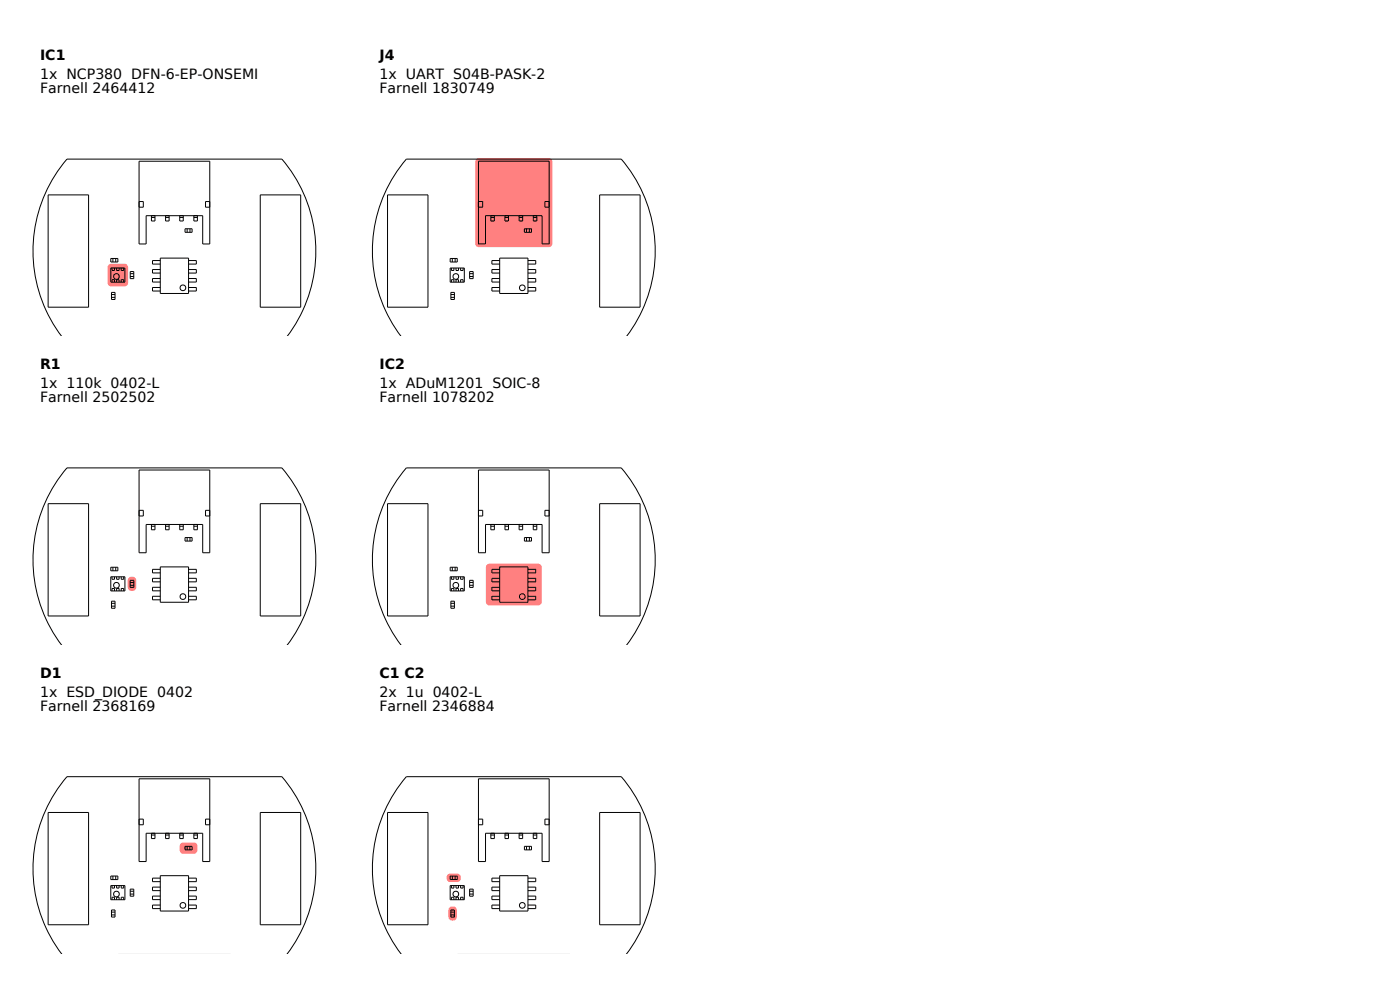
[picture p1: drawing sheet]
<svg xmlns="http://www.w3.org/2000/svg" width="297mm" height="210mm" viewBox="0 0 297 210" stroke-linecap="round" stroke-linejoin="round" font-family="sans-serif">
<path d="M23 56.2l.6-.2h2.8a.75 .75 0 0 1 .8 .7v3.3a.75 .75 0 0 1-.8 .8h-2.8a.75 .75 0 0 1-.8-.8v-3.3z" fill="#ff8080"/>
<g fill="none" stroke="#000" stroke-width=".21">
<path d="M29.5 34.2h15v17.6h-1.5v-6h-12v6h-1.5zM10.2 41.3h8.6v23.9h-8.6zM23.5 54.8h1.5v.8h-1.5zM23.5 56.9h3v3h-3zM23.8 56.9v.5h.5v-.5M23.8 59.9v-.6h.5v.6M24 54.8v.8M24.6 54.8v.8M24.7 59.9v-.6h.6v.6M24.7 56.9v.5h.6v-.5M25.7 59.9v-.6h.5v.6M25.7 56.9v.5h.5v-.5"/>
<path d="M27.6 57.6h.8v1.5h-.8zM27.6 58.7h.8M27.6 58.1h.8M29.5 42.8h.9v1.2h-.9M32.1 45.8v1.1h.8v-1.1M32.1 46.1h.8M34 54.8h6v7.5h-6zM34 59.1h-1.6v.7h1.6M34 57.2h-1.6v.7h1.6M34 55.3h-1.6v.7h1.6M35.1 45.8v1.1h.8v-1.1M35.1 46.1h.8"/>
<path d="M38.1 45.8v1.1h.8v-1.1M38.1 46.1h.8M39.3 48.5h1.5v.8h-1.5zM39.7 48.5v.8M40 55.3h1.7v.7h-1.7M40 57.2h1.7v.7h-1.7M40 59.1h1.7v.7h-1.7M40.3 48.5v.8M41.1 45.8v1.1h.8v-1.1M41.1 46.1h.8M44.5 42.8h-.9v1.2h.9M55.2 41.3h8.6v23.9h-8.6z"/>
<path d="M13.1 71.3a30 30 0 0 1 1.1-37.5h45.6a30 30 0 0 1 1.2 37.5M23.7 62h.7v1.5h-.7zM23.7 62.5h.7M23.7 63.1h.7M34 61h-1.6v.7h1.6M40 61h1.7v.7h-1.7"/>
<circle cx="24.7" cy="58.7" r=".6"/>
<circle cx="38.8" cy="61.1" r=".6"/>
</g>
<path d="M27.3 122.6l.6-.2a.83 .83 0 0 1 1 .7v1.5a.91 .91 0 0 1-.9 .8 .91 .91 0 0 1-.9-.8v-1.5z" fill="#ff8080"/>
<g fill="none" stroke="#000" stroke-width=".21">
<path d="M29.5 99.7h15v17.6h-1.5v-6h-12v6h-1.5zM10.2 106.9h8.6v23.8h-8.6zM29.5 108.3h.9v1.2h-.9M32.1 111.3v1.1h.8v-1.1M32.1 111.6h.8M35.1 111.3v1.1h.8v-1.1M35.1 111.6h.8M38.1 111.3v1.1h.8v-1.1M38.1 111.6h.8M39.3 114h1.5v.8h-1.5zM39.7 114v.8M40.3 114v.8"/>
<path d="M41.1 111.3v1.1h.8v-1.1M41.1 111.6h.8M44.5 108.3h-.9v1.2h.9M55.2 106.9h8.6v23.8h-8.6zM13.1 136.8a30 30 0 0 1 1.1-37.5h45.6a30 30 0 0 1 1.2 37.5M23.5 120.3h1.5v.8h-1.5zM23.5 122.4h3v3h-3zM23.7 127.5h.7v1.5h-.7zM23.7 128h.7M23.7 128.6h.7M23.8 122.4v.5h.5v-.5M23.8 125.4v-.6h.5v.6"/>
<path d="M24 120.3v.8M24.6 120.3v.8M24.7 125.4v-.6h.6v.6M24.7 122.4v.5h.6v-.5M25.7 125.4v-.6h.5v.6M25.7 122.4v.5h.5v-.5M27.6 123.1h.8v1.5h-.8zM27.6 124.2h.8M27.6 123.6h.8M34 120.3h6v7.5h-6zM34 126.5h-1.6v.7h1.6M34 124.6h-1.6v.7h1.6"/>
<path d="M34 122.7h-1.6v.7h1.6M34 120.8h-1.6v.7h1.6M40 126.5h1.7v.7h-1.7M40 120.8h1.7v.7h-1.7M40 122.7h1.7v.7h-1.7M40 124.6h1.7v.7h-1.7"/>
<circle cx="24.7" cy="124.2" r=".6"/>
<circle cx="38.8" cy="126.6" r=".6"/>
</g>
<path d="M38.4 178.9l.5-.2h2.2a.75 .75 0 0 1 .8 .8v.9a.75 .75 0 0 1-.8 .7h-2.2a.75 .75 0 0 1-.8-.7v-.9z" fill="#ff8080"/>
<g fill="none" stroke="#000" stroke-width=".21">
<path d="M10.2 172.4h8.6v23.8h-8.6zM29.5 165.2h15v17.6h-1.5v-6h-12v6h-1.5zM29.5 173.8h.9v1.2h-.9M32.1 176.8v1.1h.8v-1.1M32.1 177.1h.8M35.1 176.8v1.1h.8v-1.1M35.1 177.1h.8M38.1 176.8v1.1h.8v-1.1M38.1 177.1h.8M39.3 179.5h1.5v.8h-1.5zM39.7 179.5v.8M40.3 179.5v.8"/>
<path d="M41.1 176.8v1.1h.8v-1.1M41.1 177.1h.8M44.5 173.8h-.9v1.2h.9M55.2 172.4h8.6v23.8h-8.6zM23.5 185.8h1.5v.8h-1.5zM23.5 187.9h3v3h-3zM23.7 193.1h.7v1.5h-.7zM23.7 193.5h.7M23.7 194.1h.7M23.8 187.9v.5h.5v-.5M23.8 190.9v-.6h.5v.6M24 185.8v.8"/>
<path d="M24.6 185.8v.8M24.7 190.9v-.6h.6v.6M24.7 187.9v.5h.6v-.5M25.7 190.9v-.6h.5v.6M25.7 187.9v.5h.5v-.5M27.6 188.6h.8v1.5h-.8zM27.6 189.7h.8M27.6 189.1h.8M34 185.8h6v7.5h-6zM34 192h-1.6v.8h1.6M34 190.1h-1.6v.8h1.6M34 188.2h-1.6v.7h1.6"/>
<path d="M34 186.3h-1.6v.7h1.6M40 192h1.7v.8h-1.7M40 186.3h1.7v.7h-1.7M40 188.2h1.7v.7h-1.7M40 190.1h1.7v.8h-1.7M13.1 202.3a30 30 0 0 1 1.1-37.5h45.6a30 30 0 0 1 1.2 37.5"/>
<circle cx="24.7" cy="189.7" r=".6"/>
<circle cx="38.8" cy="192.1" r=".6"/>
</g>
<path d="M101.1 33.8l.5-.3h14.8a.75 .75 0 0 1 .8 .8v17.4a.75 .75 0 0 1-.8 .7h-14.8a.75 .75 0 0 1-.8-.7v-17.4z" fill="#ff8080"/>
<g fill="none" stroke="#000" stroke-width=".21">
<path d="M101.5 34.2h15v17.6h-1.5v-6h-12v6h-1.5zM82.2 41.3h8.6v23.9h-8.6zM95.5 54.8h1.5v.8h-1.5zM95.5 56.9h3v3h-3zM95.8 56.9v.5h.5v-.5M95.8 59.9v-.6h.5v.6M96 54.8v.8M96.6 54.8v.8M96.8 59.9v-.6h.5v.6M96.8 56.9v.5h.5v-.5M97.7 59.9v-.6h.6v.6M97.7 56.9v.5h.6v-.5"/>
<path d="M99.6 57.6h.8v1.5h-.8zM99.6 58.7h.8M99.6 58.1h.8M101.5 42.8h.9v1.2h-.9M104.1 45.8v1.1h.8v-1.1M104.1 46.1h.8M106 54.8h6v7.5h-6zM106 59.1h-1.6v.7h1.6M106 57.2h-1.6v.7h1.6M106 55.3h-1.6v.7h1.6M107.1 45.8v1.1h.8v-1.1M107.1 46.1h.8"/>
<path d="M110.1 45.8v1.1h.8v-1.1M110.1 46.1h.8M111.3 48.5h1.5v.8h-1.5zM111.7 48.5v.8M112 55.3h1.7v.7h-1.7M112 57.2h1.7v.7h-1.7M112 59.1h1.7v.7h-1.7M112.3 48.5v.8M113.1 45.8v1.1h.8v-1.1M113.1 46.1h.8M116.5 42.8h-.9v1.2h.9M127.2 41.3h8.6v23.9h-8.6z"/>
<path d="M85.1 71.3a30 30 0 0 1 1.1-37.5h45.6a30 30 0 0 1 1.2 37.5M95.7 62h.7v1.5h-.7zM95.7 62.5h.7M95.7 63.1h.7M106 61h-1.6v.7h1.6M112 61h1.7v.7h-1.7"/>
<circle cx="96.7" cy="58.7" r=".6"/>
<circle cx="110.8" cy="61.1" r=".6"/>
</g>
<path d="M103.3 119.8l.5-.2h10.4a.75 .75 0 0 1 .7 .7v7.4a.75 .75 0 0 1-.7 .7h-10.4a.75 .75 0 0 1-.7-.7v-7.4z" fill="#ff8080"/>
<g fill="none" stroke="#000" stroke-width=".21">
<path d="M101.5 99.7h15v17.6h-1.5v-6h-12v6h-1.5zM82.2 106.9h8.6v23.8h-8.6zM101.5 108.3h.9v1.2h-.9M104.1 111.3v1.1h.8v-1.1M104.1 111.6h.8M107.1 111.3v1.1h.8v-1.1M107.1 111.6h.8M110.1 111.3v1.1h.8v-1.1M110.1 111.6h.8M111.3 114h1.5v.8h-1.5zM111.7 114v.8M112.3 114v.8"/>
<path d="M113.1 111.3v1.1h.8v-1.1M113.1 111.6h.8M116.5 108.3h-.9v1.2h.9M127.2 106.9h8.6v23.8h-8.6zM85.1 136.8a30 30 0 0 1 1.1-37.5h45.6a30 30 0 0 1 1.2 37.5M95.5 120.3h1.5v.8h-1.5zM95.5 122.4h3v3h-3zM95.7 127.5h.7v1.5h-.7zM95.7 128h.7M95.7 128.6h.7M95.8 122.4v.5h.5v-.5M95.8 125.4v-.6h.5v.6"/>
<path d="M96 120.3v.8M96.6 120.3v.8M96.8 125.4v-.6h.5v.6M96.8 122.4v.5h.5v-.5M97.7 125.4v-.6h.6v.6M97.7 122.4v.5h.6v-.5M99.6 123.1h.8v1.5h-.8zM99.6 124.2h.8M99.6 123.6h.8M106 120.3h6v7.5h-6zM106 126.5h-1.6v.7h1.6M106 124.6h-1.6v.7h1.6"/>
<path d="M106 122.7h-1.6v.7h1.6M106 120.8h-1.6v.7h1.6M112 126.5h1.7v.7h-1.7M112 120.8h1.7v.7h-1.7M112 122.7h1.7v.7h-1.7M112 124.6h1.7v.7h-1.7"/>
<circle cx="96.7" cy="124.2" r=".6"/>
<circle cx="110.8" cy="126.6" r=".6"/>
</g>
<g fill="#ff8080">
<path d="M95 185.5l.5-.2h1.5a.91 .91 0 0 1 .8 .9 .91 .91 0 0 1-.8 .9h-1.5a.92 .92 0 0 1-.8-.6 .92 .92 0 0 1 .3-1z"/>
<path d="M95.4 192.5l.5-.2a.83 .83 0 0 1 1 .8v1.5a.91 .91 0 0 1-.9 .7 .91 .91 0 0 1-.9-.7v-1.5z"/>
</g>
<g fill="none" stroke="#000" stroke-width=".21">
<path d="M82.2 172.4h8.6v23.8h-8.6zM101.5 165.2h15v17.6h-1.5v-6h-12v6h-1.5zM101.5 173.8h.9v1.2h-.9M104.1 176.8v1.1h.8v-1.1M104.1 177.1h.8M107.1 176.8v1.1h.8v-1.1M107.1 177.1h.8M110.1 176.8v1.1h.8v-1.1M110.1 177.1h.8M111.3 179.5h1.5v.8h-1.5zM111.7 179.5v.8M112.3 179.5v.8"/>
<path d="M113.1 176.8v1.1h.8v-1.1M113.1 177.1h.8M116.5 173.8h-.9v1.2h.9M127.2 172.4h8.6v23.8h-8.6zM95.5 185.8h1.5v.8h-1.5zM95.5 187.9h3v3h-3zM95.7 193.1h.7v1.5h-.7zM95.7 193.5h.7M95.7 194.1h.7M95.8 187.9v.5h.5v-.5M95.8 190.9v-.6h.5v.6M96 185.8v.8"/>
<path d="M96.6 185.8v.8M96.8 190.9v-.6h.5v.6M96.8 187.9v.5h.5v-.5M97.7 190.9v-.6h.6v.6M97.7 187.9v.5h.6v-.5M99.6 188.6h.8v1.5h-.8zM99.6 189.7h.8M99.6 189.1h.8M106 185.8h6v7.5h-6zM106 192h-1.6v.8h1.6M106 190.1h-1.6v.8h1.6M106 188.2h-1.6v.7h1.6"/>
<path d="M106 186.3h-1.6v.7h1.6M112 192h1.7v.8h-1.7M112 186.3h1.7v.7h-1.7M112 188.2h1.7v.7h-1.7M112 190.1h1.7v.8h-1.7M85.1 202.3a30 30 0 0 1 1.1-37.5h45.6a30 30 0 0 1 1.2 37.5"/>
<circle cx="96.7" cy="189.7" r=".6"/>
<circle cx="110.8" cy="192.1" r=".6"/>
</g>
<g font-size="3">
<text x="8.5" y="12.8">IC1</text>
<text x="8.5" y="16.8">1x NCP380 DFN-6-EP-ONSEMI</text>
<text x="80.5" y="12.8">J4</text>
<text x="80.5" y="16.8">1x UART S04B-PASK-2</text>
<text x="8.5" y="19.8">Farnell 2464412</text>
<text x="80.5" y="19.8">Farnell 1830749</text>
<text x="8.5" y="78.3">R1</text>
<text x="8.5" y="82.3">1x 110k 0402-L</text>
<text x="80.5" y="78.3">IC2</text>
<text x="80.5" y="82.3">1x ADuM1201 SOIC-8</text>
<text x="8.5" y="85.3">Farnell 2502502</text>
<text x="80.5" y="85.3">Farnell 1078202</text>
<text x="8.5" y="143.8">D1</text>
<text x="80.5" y="143.8">C1 C2</text>
<text x="8.5" y="147.8">1x ESD_DIODE 0402</text>
<text x="80.5" y="147.8">2x 1u 0402-L</text>
<text x="8.5" y="150.8">Farnell 2368169</text>
<text x="80.5" y="150.8">Farnell 2346884</text>
</g>
</svg>
